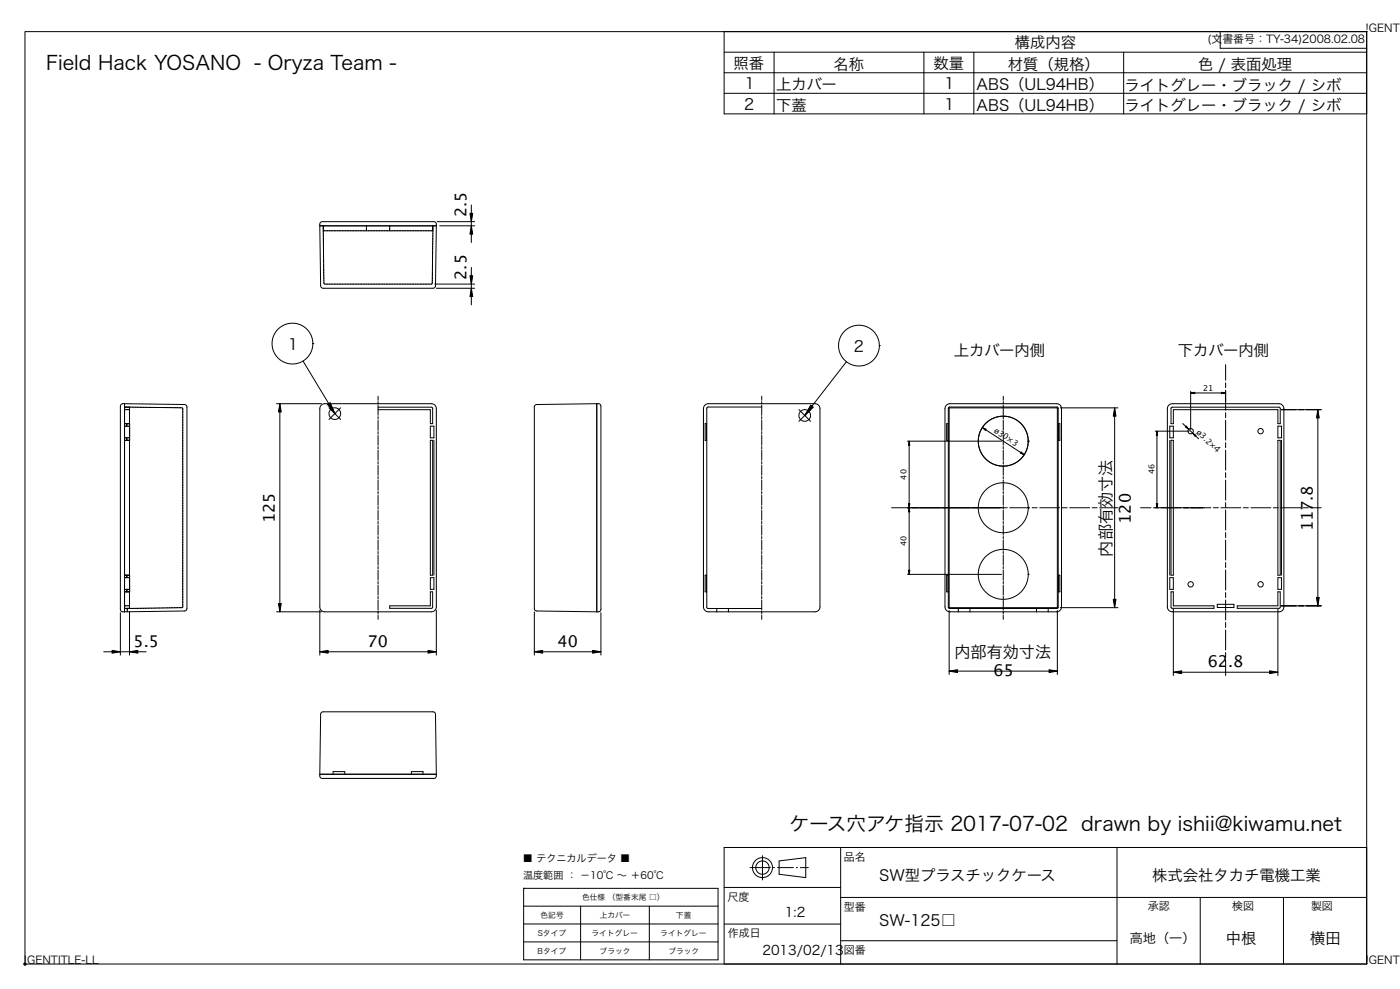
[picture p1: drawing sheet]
<svg xmlns="http://www.w3.org/2000/svg" width="841mm" height="594mm" viewBox="0 0 841 594" stroke-linecap="round" stroke-linejoin="round" font-family="sans-serif">
<g fill="none" stroke="#000" stroke-width=".6">
<path d="M15 19h806v560h-806zM435 19h386v49h-386zM733 19v10h88M435 31h386M465 31v37M555 31v37M585 31v37M675 31v37M435 56h386M435 44h386M192 136l1 36v1h1h67l1-1v-36M192 136v-2l2-1h67l1 1v2"/>
<path d="M192 136h70M194 136l1 34v1h64l1-35M194 136v3h66v-3M220 136v3M234 136v3M263 133h22M264 136h21M283 123v23M261 171h24M262 173h23M283 161v22M182 217l16 25"/>
<path d="M188 206h.1M508 217l-20 27M528 208h.1M736 219v9M227 238v2M458 238v2M603 238v2M715 236h21M715 235v23M736 230v3M736 234v12M75 242l36 1h1v1v122l-1 1-36 1"/>
<path d="M75 244l34 1h1v120l-35 1M75 242l-2 1-1 1v122l1 1 2 1M75 242v126M75 245h3v120h-3M75 254h3M75 256h3M75 246h3M76 254v2M166 242h27M168 242v126M193 243l2-1h64l2 1 1 1v121v1l-1 1-66 1-1-1-2-1v-121zM197 243l1-1 3 6z"/>
<path d="M198 245l7 7M201 248h.1M205 245l-7 7M227 245h32h1v9h-1v-8h-32M227 241v2M227 243v6M227 250v2M227 252v6M227 259v2M259 256h2v7h-2zM358 242l-36 1h-1v1v122l1 1 36 1M358 242l2 1 1 1v122l-1 1-2 1"/>
<path d="M358 242v126M423 243l3-1h64l1 1 1 1 1 121-1 1-1 1-65 1-2-1-1-1v-121zM424 254v10M425 254h-1v10h1M458 244h-33v1v120v1h33M458 241v2M458 243v6M458 250v2M458 252v6M458 259v2M480 246l7 7M483 250h.1"/>
<path d="M487 246l-7 7M487 243l1 2-5 5zM569 243l2-1h64l1 1 1 1 1 121-1 1-1 1-65 1-2-1-1-1v-121zM569 254v10M570 254h-1v10h1M570 245h66l-1 120h-65zM570 245h65v120h-65zM590 257l25 16M603 241v2M603 243v6M603 250v2M603 252v6"/>
<path d="M603 259v2M636 254h1v10h-1M636 254v10M637 245h35M670 245v120M694 259h20M695 259v46M702 243l2-1h64l2 1 1 1v121v1l-1 1-66 1-1-1-1-1-1-121zM703 256h2v7h-2zM704 245h64h1v9h-1v-8h-63v8h-2zM711 254l9 10M736 248v3"/>
<path d="M736 252v12M768 256h2v7h-2zM770 246h24M792 246v118M75 263h3M75 264h3M76 263v1M227 261v6M227 268v2M227 270v6M227 277v2M227 279v7"/>
<path d="M259 264h1v82h-1zM261 264v82M458 261v6M458 268v2M458 270v6M458 277v2M458 279v7M545 265h57M546 265v80M603 261v6M603 268v2M603 270v6"/>
<path d="M603 277v2M603 279v7M618 265h.1M703 264v82M703 264h2v82h-2zM736 266v3M736 270v12M768 264h1v82h-1zM770 264v82M227 286v2M227 289v6M227 295v2"/>
<path d="M227 298v6M458 286v2M458 289v6M458 295v2M458 298v6M603 286v2M603 289v6M603 295v2M603 298v6M736 284v3M736 288v12M227 304v2"/>
<path d="M227 307v6M227 313v2M227 316v6M458 304v2M458 307v6M458 313v2M458 316v6M536 305h66M602 305h3M603 304v2M603 307v6M603 313v2"/>
<path d="M603 316v6M607 305h12M618 305h.1M620 305h3M625 305h12M638 305h3M643 305h12M656 305h3M661 305h11M685 305h6M693 305h34M729 305h3"/>
<path d="M733 305h12M736 302v3M736 306v12M736 320v3M747 305h3M751 305h12M765 305h3M769 305h12M783 305h3M787 305h7M227 322v2M227 325v6"/>
<path d="M227 331v2M227 334v6M458 322v2M458 325v6M458 331v2M458 334v6M603 322v2M603 325v6M603 331v2M603 334v6M736 324v12M736 338v3"/>
<path d="M75 356h3M75 346h3M75 354h3M75 347h3M76 346v1M76 354v2M227 340v2M227 343v6M227 349v2M227 352v6M227 358v2M259 347h2v7h-2z"/>
<path d="M424 346v10M425 346h-1v10h1M458 340v2M458 343v6M458 349v2M458 352v6M458 358v2M545 345h57M569 346v10M570 346h-1v10h1M603 340v2M603 343v6"/>
<path d="M603 349v2M603 352v6M603 358v2M618 345h.1M636 346h1v10h-1M636 346v10M703 347h2v7h-2zM703 356h2v8h24v1h-25h-1zM736 342v12M736 356v3M768 347h2v7h-2zM72 368v26"/>
<path d="M75 364h3M76 365v2M78 367v27M166 368h27M192 367v27M227 361v6M227 367v2M227 370v2M234 364h25v-8h1v9h-1h-25zM262 367v27M321 368v26M361 368v26"/>
<path d="M431 366v2M438 366v2M458 361v6M458 367v2M458 370v2M570 367v38M576 366v2M583 366v2M603 361v6M603 367v2M603 370v2M623 366v2"/>
<path d="M630 366v2M635 367v38M637 365h35M705 366v40M731 363h10v2h-10zM736 360v12M736 374v3M736 378v12M743 364h25v-8h1v9h-26zM768 366v40M770 364h24M62 392h26"/>
<path d="M192 392h70M321 392h40M736 392v3M736 396v10M570 403h65M705 404h63M192 465v2l2 1h67l1-1v-2M192 465l1-36v-1h1h67l1 1v36M192 465h70M200 465v-2h7v2M247 465v-2h7v2M435 509h386v70h-386z"/>
<path d="M458 514v15M468 517l16-2v12l-16-2zM505 509v70M671 509v70M315 534h.1M315 534h116v43h-116zM435 533h70M451 521h12M465 521h.1M467 521h10M478 521h1M481 521h5"/>
<path d="M505 539h316M721 539v40M771 539v40M315 555h116M315 544h116M349 544v33M390 544v33M435 555h70M315 566h116M505 565h166"/>
<circle cx="176" cy="206" r="12"/>
<circle cx="516" cy="208" r="12"/>
<circle cx="201" cy="248" r="4"/>
<circle cx="483" cy="250" r="4"/>
<circle cx="715" cy="259" r="1.6"/>
<circle cx="757" cy="259" r="1.6"/>
<circle cx="603" cy="265" r="15"/>
<circle cx="603" cy="305" r="15"/>
<circle cx="603" cy="345" r="15"/>
<circle cx="715" cy="351" r="1.6"/>
<circle cx="757" cy="351" r="1.6"/>
<circle cx="458" cy="521" r="6"/>
<circle cx="458" cy="521" r="4"/>
</g>
<g fill="#000" stroke="#000" stroke-width=".6">
<path d="M283 136l1 5h-2zM282 128h2l-1 5zM282 166h2l-1 5zM283 173l1 5h-2zM715 236h3zM734 236h2h-2zM168 242l1 5h-2zM197 243l1-1 3 6zM487 243l1 2-5 5zM590 257l2 1v1zM670 245v5h-1zM695 259v2z"/>
<path d="M713 256l1 2-2-2zM792 246l1 5h-2zM546 265l1 2h-1zM613 271l2 2-2-1zM716 260l3 2h-1zM546 303h1l-1 2zM546 305l1 3h-1zM695 303v2zM546 343h1l-1 2zM167 363h2l-1 5zM669 360h1v5zM791 359h2l-1 5z"/>
<path d="M67 391l5 1h-5zM78 392l5-1v1zM192 392l5-1v1zM257 391l5 1h-5zM321 392l5-1v1zM356 391l5 1h-5zM570 403l5-1v2zM630 402l5 1-5 1zM705 404l5-1v2zM763 403l5 1-5 1z"/>
<circle cx="15" cy="579" r=".7"/>
</g>
<g fill="#000">
<path d="M283 136l1 5h-2zM282 128h2l-1 5zM282 166h2l-1 5zM283 173l1 5h-2zM715 236h3zM734 236h2h-2zM168 242l1 5h-2zM197 243l1-1 3 6zM487 243l1 2-5 5zM590 257l2 1v1zM670 245v5h-1zM695 259v2z"/>
<path d="M713 256l1 2-2-2zM792 246v5h-1zM546 265l1 2h-1zM613 271l2 2-2-1zM716 260l3 2h-1zM546 303h1l-1 2zM546 305l1 3h-1zM695 303v2zM546 343h1l-1 2zM167 363h2l-1 5zM669 360h1v5zM791 359h1v5z"/>
<path d="M67 391l5 1h-5zM78 392l5-1v1zM192 392l5-1v1zM257 391l5 1h-5zM321 392l5-1v1zM356 391l5 1h-5zM570 403l5-1v2zM630 402l5 1-5 1zM705 404l5-1v2zM763 403l5 1-5 1z"/>
</g>
<g font-size="11.8">
<text x="28" y="42">Field Hack YOSANO - Oryza Team -</text>
<text x="474" y="499">ケース⽳アケ指⽰ 2017-07-02 drawn by ishii@kiwamu.net</text>
</g>
<g font-size="9.7">
<text x="280" y="131" transform="rotate(-90 280 131)">2.5</text>
<text x="280" y="168" transform="rotate(-90 280 168)">2.5</text>
<text x="165" y="314" transform="rotate(-90 165 314)">125</text>
<text x="679" y="315" transform="rotate(-90 679 315)">120</text>
<text x="789" y="319" transform="rotate(-90 789 319)">117.8</text>
<text x="668" y="334" transform="rotate(-90 668 334)">内部有効⼨法</text>
<text x="80" y="388">5.5</text>
<text x="221" y="389">70</text>
<text x="335" y="389">40</text>
<text x="573" y="395">内部有効⼨法</text>
<text x="726" y="401">62</text>
<text x="738" y="401">.8</text>
<text x="597" y="406">65</text>
</g>
<g font-size="9.2">
<text x="610" y="29">構成内容</text>
<text x="441" y="42">照番</text>
<text x="501" y="42">名称</text>
<text x="561" y="42">数量</text>
<text x="605" y="42">材質（規格）</text>
<text x="720" y="42">⾊ / 表⾯処理</text>
<text x="447" y="54">1</text>
<text x="567" y="54">1</text>
<text x="466" y="54">上カバー</text>
<text x="587" y="54">ABS（UL94HB）</text>
<text x="676" y="54">ライトグレー・ブラック / シボ</text>
<text x="447" y="66">2</text>
<text x="567" y="66">1</text>
<text x="466" y="66">下蓋</text>
<text x="587" y="67">ABS（UL94HB）</text>
<text x="676" y="67">ライトグレー・ブラック / シボ</text>
<text x="173" y="210">1</text>
<text x="513" y="211">2</text>
<text x="573" y="214">上カバー内側</text>
<text x="708" y="214">下カバー内側</text>
<text x="528" y="529">SW型プラスチックケース</text>
<text x="692" y="529">株式会社タカチ電機⼯業</text>
<text x="528" y="556">SW-125□</text>
<text x="736" y="567">中根</text>
<text x="787" y="567">横⽥</text>
</g>
<g font-size="7.9">
<text x="472" y="551">1:2</text>
<text x="679" y="567">⾼地（⼀）</text>
<text x="458" y="574">2013/02/13</text>
</g>
<g font-size="6.6">
<text x="820" y="19">!</text>
<text x="822" y="19">GENTI</text>
<text x="725" y="26">(⽂</text>
<text x="734" y="26">書番号：TY-34)2008.02.08</text>
<text x="507" y="517">品名</text>
<text x="437" y="541">尺度</text>
<text x="507" y="547">型番</text>
<text x="690" y="547">承認</text>
<text x="740" y="547">検図</text>
<text x="788" y="547">製図</text>
<text x="437" y="563">作成⽇</text>
<text x="507" y="573">図番</text>
<text x="14" y="579">!GENTITLE-LL</text>
<text x="820" y="579">!GENTI</text>
</g>
<g font-size="6.1">
<text x="314" y="518">■ テクニカルデータ ■</text>
<text x="314" y="528">温度範囲 ： －10℃ 〜 ＋60℃</text>
</g>
<text font-size="5.3" x="726" y="268" transform="rotate(45 726 268)">×4</text>
<g font-size="4.8">
<text x="723" y="235">21</text>
<text x="597" y="259" transform="rotate(33 597 259)">ø30×3</text>
<text x="718" y="260" transform="rotate(44 718 260)">ø3.2</text>
<text x="694" y="285" transform="rotate(-90 694 285)">46</text>
<text x="545" y="288" transform="rotate(-90 545 288)">40</text>
<text x="545" y="328" transform="rotate(-90 545 328)">40</text>
</g>
<g font-size="4.6">
<text x="350" y="541">⾊仕様 （型番末尾 □）</text>
<text x="325" y="551">⾊記号</text>
<text x="360" y="552">上カバー</text>
<text x="406" y="551">下蓋</text>
<text x="323" y="562">Sタイプ</text>
<text x="355" y="562">ライトグレー</text>
<text x="397" y="562">ライトグレー</text>
<text x="323" y="573">Bタイプ</text>
<text x="360" y="573">ブラック</text>
<text x="402" y="573">ブラック</text>
</g>
</svg>
